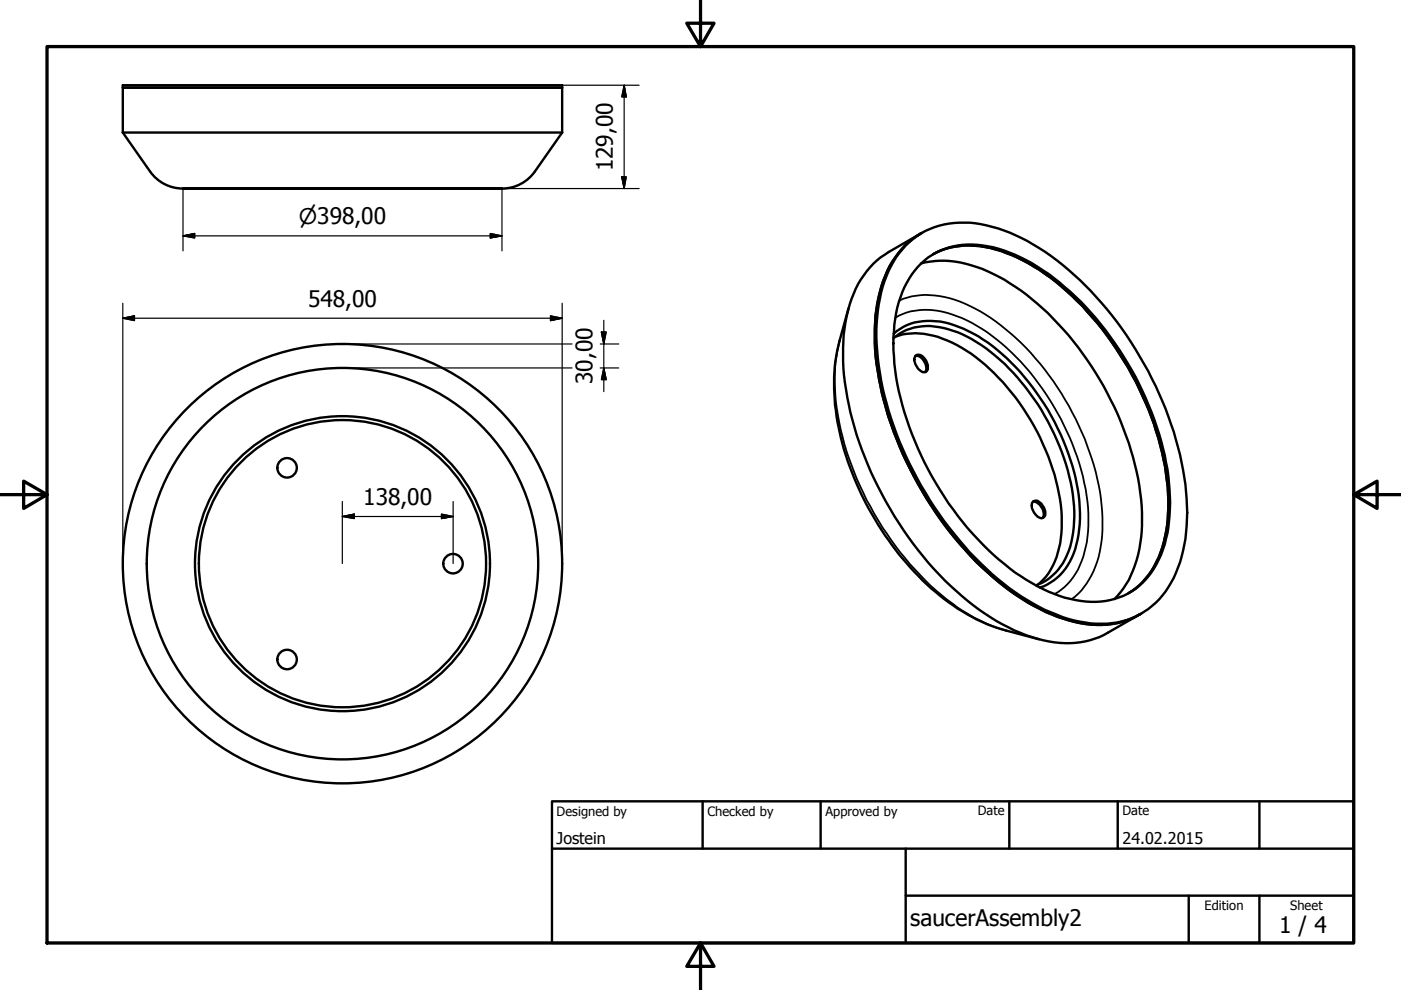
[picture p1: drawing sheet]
<svg xmlns="http://www.w3.org/2000/svg" width="297mm" height="210mm" viewBox="0 0 297 210" stroke-linecap="round" stroke-linejoin="round" font-family="sans-serif">
<!-- layer: Visible (ISO) -->
<g fill="none" stroke="#000" stroke-width=".51">
<path d="M26 18.1h93.2v.5h-93.2zM26 28.1l5.8 8.3a8.5 8.5 0 0 0 7 3.6M26 28.1h93.2M26 28.1v-9.5h93.2v9.5M106.4 40h-67.6h67.6M119.2 28.1l-5.8 8.3a8.5 8.5 0 0 1-6.9 3.6M192.1 52a17.4 17.4 0 0 1 15.9-4.5 40.6 40.6 0 0 1 19.7 10.8 75.6 75.6 0 0 1 23.6 44.4 36.9 36.9 0 0 1-2 18.8 16.9 16.9 0 0 1-18 10.7 37.5 37.5 0 0 1-18.4-8.4 75.5 75.5 0 0 1-22.8-31.9 59.1 59.1 0 0 1-4.2-23.3 26.7 26.7 0 0 1 4.8-15zM194.6 56.6a15.3 15.3 0 0 1 14.9-4.4 36.9 36.9 0 0 1 17.4 9.6 67.4 67.4 0 0 1 20.8 39.1 34.8 34.8 0 0 1-1.5 16.7 15.2 15.2 0 0 1-18.2 9.6 36.2 36.2 0 0 1-16.3-8.6 67.7 67.7 0 0 1-21.9-40.1 35.3 35.3 0 0 1 1.1-15.5l.9-2.1 1-1.9zM195.5 49.4a19.7 19.7 0 0 0-9.3 13.8 46.9 46.9 0 0 0 1.3 21.9 76.5 76.5 0 0 0 24.3 38.4 40.7 40.7 0 0 0 17.2 8.6 18.1 18.1 0 0 0 13-2M197.9 53.9a17.3 17.3 0 0 1 13.1-1 41.2 41.2 0 0 1 17.3 10.9 66.7 66.7 0 0 1 19.1 38 30.1 30.1 0 0 1-2.7 18.3 14.8 14.8 0 0 1-5.4 5.7M189.4 71.7a12.1 12.1 0 0 1 11.7-1.9 31.9 31.9 0 0 1 14.7 10.3 49.1 49.1 0 0 1 11.9 27.1 20.4 20.4 0 0 1-2.8 12.9 10.4 10.4 0 0 1-5.3 4M189.5 70.8a11.4 11.4 0 0 1 9.8-2.6 29.1 29.1 0 0 1 15.1 8.7 51.1 51.1 0 0 1 14.5 29.5 21.3 21.3 0 0 1-3 14.2 10.8 10.8 0 0 1-5.4 4"/>
<path d="M194.1 75.5a1.32 1.32 0 0 1 2 .6 2.2 2.2 0 0 1 .4 2.6l-.2 .1a1.78 1.78 0 0 1-2.1-1.3l-.3-.9v-.7zM194.1 75.4a2.62 2.62 0 0 1 2.1 3.5M31.1 119.5a41.5 41.5 0 0 1 61.5-36.4 41.5 41.5 0 0 1 2.4 71.4 41.5 41.5 0 0 1-63.8-32.2l-.1-2.8M219 106.3a2.62 2.62 0 0 1 2 3.5M219.1 106.3a1.38 1.38 0 0 1 1.9 .8 2.09 2.09 0 0 1 .4 2.5 1.26 1.26 0 0 1-1.9-.5 2.06 2.06 0 0 1-.4-2.8z"/>
<circle cx="60.9" cy="99.2" r="2.06"/>
<circle cx="72.6" cy="119.5" r="46.6"/>
<circle cx="72.6" cy="119.5" r="31.3"/>
<circle cx="72.6" cy="119.5" r="30.5"/>
<circle cx="96" cy="119.5" r="2.06"/>
<circle cx="60.9" cy="139.8" r="2.06"/>
</g>
<!-- layer: Visible Narrow (ISO) -->
<path d="M178 72.3a39.7 39.7 0 0 0 .6 20.3 66.1 66.1 0 0 0 22.1 34.4 34.9 34.9 0 0 0 12.7 6.7M189.9 67.3a14.6 14.6 0 0 1 12.9-.3 38.8 38.8 0 0 1 15.5 11.8 54.5 54.5 0 0 1 12.4 28.9 23.4 23.4 0 0 1-2.7 13.9l-1.1 1.6-1.2 1.2-2.1 1.6M190.7 63.7a16.1 16.1 0 0 1 12.8 .2 44.3 44.3 0 0 1 18 14.4 57.1 57.1 0 0 1 12.2 30.1 25.1 25.1 0 0 1-2.8 14.5l-1.7 2.4-2 1.7" fill="none" stroke="#000" stroke-width=".38"/>
<path d="M185.2 55.9l1.5-1.3 1.7-1.2 6.7-3.8a19.9 19.9 0 0 0-8.9 13.6 46.9 46.9 0 0 0 1.3 21.9 76.5 76.5 0 0 0 24.3 38.4 40.7 40.7 0 0 0 17.2 8.6 17.9 17.9 0 0 0 12.6-1.8l-6.7 3.8a19.1 19.1 0 0 1-16.2 .9 47.8 47.8 0 0 1-18.4-12 77.9 77.9 0 0 1-20.7-38.8 39.4 39.4 0 0 1 1.4-21.9 18.7 18.7 0 0 1 4.2-6.4zM195.3 55.9a21.7 21.7 0 0 1 15.3 2.2 53.3 53.3 0 0 1 18.9 16.8 66.1 66.1 0 0 1 12.4 30.9 29.6 29.6 0 0 1-3.1 18.1l-1.2 1.6-1.3 1.5M197.9 53.9a17.3 17.3 0 0 1 13.1-1 41.2 41.2 0 0 1 17.3 10.9 66.7 66.7 0 0 1 19.1 38 30.1 30.1 0 0 1-2.7 18.3 14.8 14.8 0 0 1-5.4 5.7M179.9 65.4l-1.9 6.9a42 42 0 0 0 .6 21.8 64.3 64.3 0 0 0 21.6 32.9 39.1 39.1 0 0 0 13.2 6.7l6.9 1.8M189.8 71.4a15.3 15.3 0 0 1 12 1.2 38.8 38.8 0 0 1 14.4 12.8 47.4 47.4 0 0 1 8.9 24.1 19.9 19.9 0 0 1-3.2 12.6l-1.9 1.9" fill="none" stroke="#000" stroke-width=".51"/>
<!-- layer: Border (ISO) -->
<path d="M148.5 -.1v10l-2.9-5h5.8l-2.9 5M10 9.9h277v190h-277zM0 104.9h10l-5-2.9v5.8l5-2.9M287 104.9l5 2.9v-5.8l-5 2.9h10M148.5 199.9l2.9 5h-5.8l2.9-5v10" fill="none" stroke="#000" stroke-width=".7"/>
<!-- layer: Title (ISO) -->
<path d="M117 169.9h170v30h-170zM117 179.9h170M149 169.9v10M174 169.9v10M192 179.9v20M214 169.9v10M237 169.9v10M267 169.9v10M192 189.9h95M252 189.9v10M267 189.9v10" fill="none" stroke="#000" stroke-width=".51"/>
<!-- layer: Dimension (ISO) -->
<g fill="none" stroke="#000" stroke-width=".25">
<path d="M119.2 18.1h16.3M132.3 18.1l.5 2.4h-1zM132.3 18.1v21.9M38.8 40v13.2M131.8 37.5h1l-.5 2.5zM135.5 40h-29.1v13.2M38.8 50l2.5-.5v1zM38.8 50h67.6M103.9 49.5l2.5 .5-2.5 .5zM26 67.5l2.5-.5v1zM26 67.5h93.2M26 64.3v55.2"/>
<path d="M72.6 78h48.7M72.6 72.9h48.7M116.7 67l2.5 .5-2.5 .5zM119.2 64.3v55.2M127.3 78h3.9M127.3 72.9h3.9M127.5 70.4h1l-.5 2.5zM128 78l.5 2.5h-1zM128 67.9v15.1M72.6 109.5l2.5-.5v1zM72.6 109.5h23.5M72.6 106.3v13.2"/>
<path d="M93.6 109l2.5 .5-2.5 .5zM96.1 106.3v13.2"/>
</g>
<g fill="#000" stroke="#000" stroke-width=".25">
<path d="M131.8 37.5l.5 2.5zM131.8 37.5h1l-.5 2.5zM132.3 18.1l.5 2.4zM132.3 18.1l.5 2.4h-1zM38.8 50l2.5-.5zM38.8 50l2.5-.5v1zM103.9 50.5l2.5-.5zM103.9 49.5l2.5 .5-2.5 .5zM26 67.5l2.5-.5zM26 67.5l2.5-.5v1zM116.7 68l2.5-.5zM116.7 67l2.5 .5-2.5 .5z"/>
<path d="M127.5 70.4l.5 2.5zM127.5 70.4h1l-.5 2.5zM128 78l.5 2.5zM128 78l.5 2.5h-1zM72.6 109.5l2.5-.5zM72.6 109.5l2.5-.5v1zM93.6 110l2.5-.5zM93.6 109l2.5 .5-2.5 .5z"/>
</g>
<g font-size="4.8">
<text x="129.9" y="36.3" transform="rotate(-90 129.9 36.3)">129,00</text>
<text x="65.3" y="65.1">548,00</text>
<text x="125.6" y="81.4" transform="rotate(-90 125.6 81.4)">30,00</text>
<text x="77" y="107.1">138,00</text>
<text x="193" y="196.3">saucerAssembly2</text>
<text x="271.2" y="197.8">1 / 4</text>
</g>
<text font-size="4.6" x="63.4" y="47.6">⌀398,00</text>
<g font-size="3.4">
<text x="118" y="178.9">Jostein</text>
<text x="238" y="178.9">24.02.2015</text>
</g>
<g font-size="2.7">
<text x="118" y="173">Designed by</text>
<text x="150" y="173">Checked by</text>
<text x="175" y="173">Approved by</text>
<text x="207.3" y="172.9">Date</text>
<text x="238" y="172.9">Date</text>
<text x="255.4" y="193">Edition</text>
<text x="273.6" y="193">Sheet</text>
</g>
</svg>
